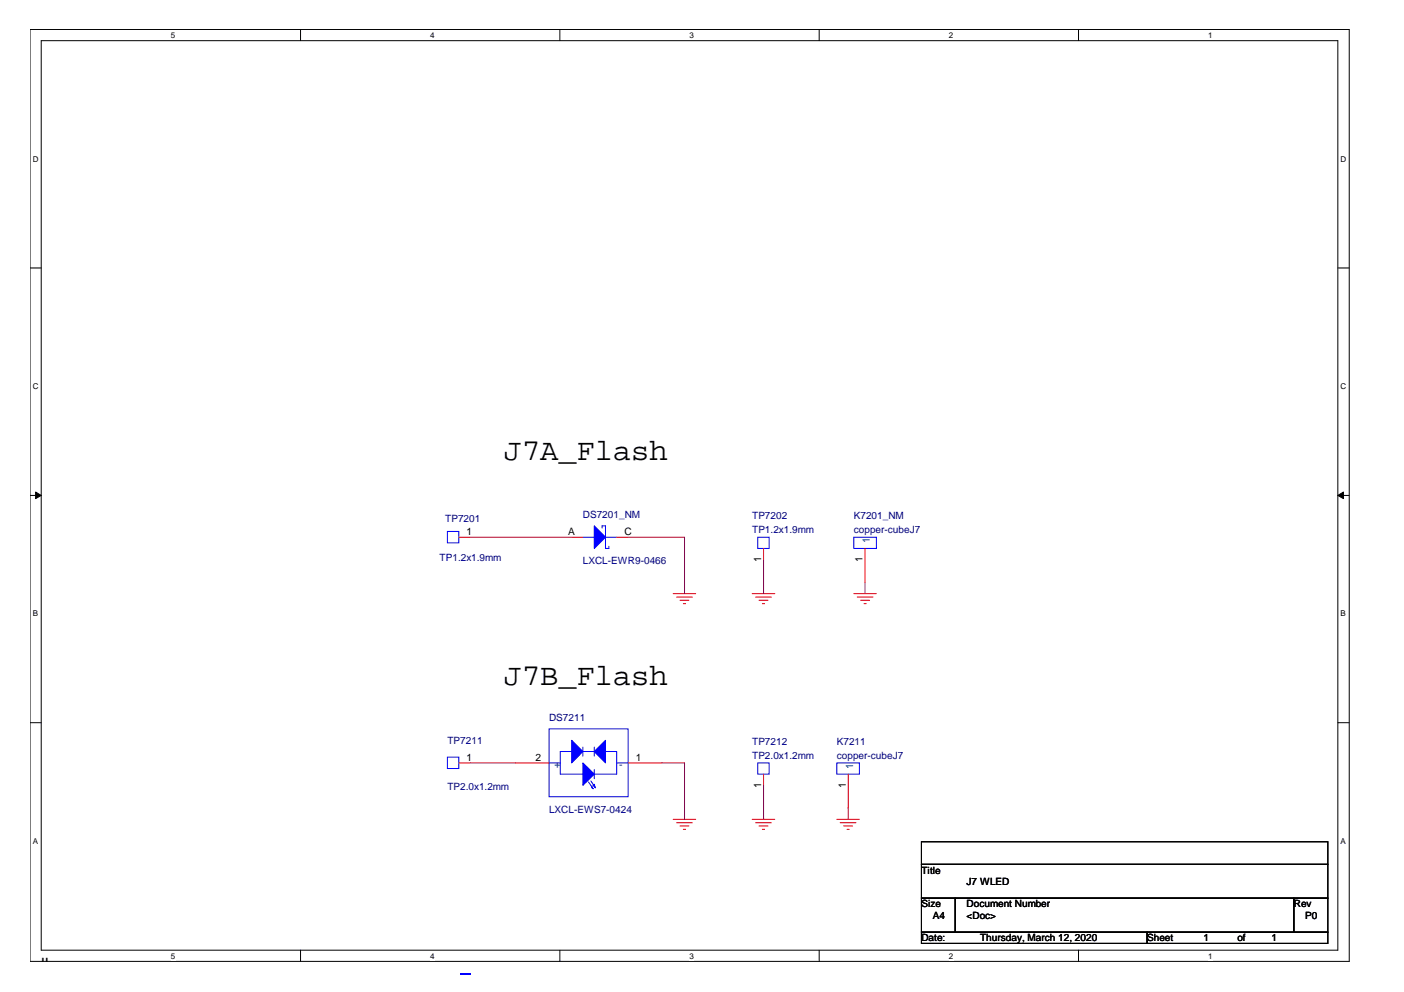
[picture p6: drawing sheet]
<svg xmlns="http://www.w3.org/2000/svg" width="297mm" height="210mm" viewBox="0 0 297 210" stroke-linecap="round" stroke-linejoin="round" font-family="sans-serif">
<path d="M6.3 6.2h279.2v197.2h-279.2zM8.7 8.6h274.3v192.5h-274.3z" fill="none" stroke="#000" stroke-width=".21"/>
<g fill="#fff">
<path d="M36.2 6.5h.9v1.9h-.9z"/>
<path d="M36.2 201.3h.9v1.9h-.9z"/>
</g>
<path d="M63.6 6.2v2.4M63.6 201.1v2.3" fill="none" stroke="#000" stroke-width=".21"/>
<g fill="#fff">
<path d="M91 6.5h.9v1.9h-.9z"/>
<path d="M91 201.3h.9v1.9h-.9z"/>
</g>
<path d="M118.4 6.2v2.4M118.4 201.1v2.3" fill="none" stroke="#000" stroke-width=".21"/>
<g fill="#fff">
<path d="M145.9 6.5h.9v1.9h-.9z"/>
<path d="M145.9 201.3h.9v1.9h-.9z"/>
</g>
<path d="M173.3 6.2v2.4M173.3 201.1v2.3" fill="none" stroke="#000" stroke-width=".21"/>
<g fill="#fff">
<path d="M200.7 6.5h1v1.9h-1z"/>
<path d="M200.7 201.3h1v1.9h-1z"/>
</g>
<path d="M228.2 6.2v2.4M228.2 201.1v2.3" fill="none" stroke="#000" stroke-width=".21"/>
<g fill="#fff">
<path d="M255.6 6.5h.9v1.9h-.9z"/>
<path d="M6.9 32.7h1.3v1.9h-1.3z"/>
<path d="M255.6 201.3h.9v1.9h-.9z"/>
<path d="M283.6 32.7h1.3v1.9h-1.3z"/>
<path d="M6.9 80.7h1.3v1.9h-1.3z"/>
<path d="M283.6 80.7h1.3v1.9h-1.3z"/>
</g>
<path d="M6.3 56.7h2.4M283 56.7h2.4" fill="none" stroke="#000" stroke-width=".21"/>
<g fill="#fff">
<path d="M6.9 128.9h1.2v1.9h-1.2z"/>
<path d="M283.6 128.9h1.2v1.9h-1.2z"/>
</g>
<path d="M6.3 104.8h2.4M283 104.8h2.4" fill="none" stroke="#000" stroke-width=".21"/>
<g fill="#000" stroke="#000" stroke-width=".21">
<path d="M7.5 104.1l1.2 .7-1.2 .7z" fill-rule="evenodd"/>
<path d="M283 104.8l1.2-.7v1.4z" fill-rule="evenodd"/>
</g>
<g fill="#fff">
<path d="M6.9 177h1.2v1.9h-1.2z"/>
<path d="M283.6 177h1.2v1.9h-1.2z"/>
</g>
<path d="M6.3 152.9h2.4M283 152.9h2.4M194.9 178.1h86v4.8h-86zM194.9 182.9h86v7.1h-86zM194.9 190h7.2v7.2h-7.2zM194.9 197.2h47.8v2.4h-47.8zM202.1 190h71.6v7.2h-71.6zM242.7 197.2h38.2v2.4h-38.2zM273.7 190h7.2v7.2h-7.2z" fill="none" stroke="#000" stroke-width=".21"/>
<g fill="none" stroke="#f00" stroke-width=".21">
<path d="M97.1 113.7h2.3M120.9 113.7h2.4M130.5 113.7h2.4M161.5 116v2.4M183 116v7.2M142.4 125.6h4.8M143.1 126.3h3.4M143.8 127h2M144.6 127.7h.4M159.1 125.6h4.8M159.9 126.3h3.3M160.6 127h1.9"/>
<path d="M161.3 127.7h.5M180.6 125.6h4.8M181.4 126.3h3.3M182.1 127h1.9M182.8 127.7h.5M97.1 161.4h2.3M109 161.4h7.2M132.9 161.4h7.1M142.4 173.4h4.8M143.1 174.1h3.4M143.8 174.8h2M144.6 175.5h.4"/>
<path d="M159.1 173.4h4.8M159.9 174.1h3.3M160.6 174.8h1.9M161.3 175.5h.5M161.5 163.8v2.4M177 173.4h4.8M177.8 174.1h3.3M178.5 174.8h1.9M179.2 175.5h.5M179.5 163.8v7.2"/>
</g>
<g fill="none" stroke="#00f" stroke-width=".21">
<path d="M94.7 112.5h2.4v2.4h-2.4zM123.3 113.7h2.4M127.4 111.7v-.4h.7v4.7h.7v-.4M128.1 113.7h2.4M160.3 113.7h2.4v2.3h-2.4zM180.6 113.7h4.8v2.3h-4.8zM116.2 154.2h16.7v14.4h-16.7zM120.9 159h-2.4v4.8h4.8M123.3 159h2.4M123.3 158.1v1.9M125.7 158.1v1.9M128.1 159h2.4v4.8h-4.8"/>
<path d="M94.7 160.2h2.4v2.4h-2.4zM116.2 161.4h2.3M124.5 165.5l1 1.4M125 165.2l.9 1.5M125.2 166.4l.3 .5-.3-.2zM125.5 166.2l.2-.2 .2 .7zM125.7 162.8v2M130.5 161.4h2.4M160.3 161.4h2.4v2.4h-2.4zM177 161.4h4.8v2.4h-4.8zM97.4 206.2h2.1"/>
</g>
<g fill="#00f" stroke="#00f" stroke-width=".21">
<path d="M123.3 161.4l2.4 2.4-2.4 2.4z" fill-rule="evenodd"/>
<path d="M120.9 156.6l2.4 2.4-2.4 2.4z" fill-rule="evenodd"/>
<path d="M128.1 156.6v4.8l-2.4-2.4z" fill-rule="evenodd"/>
<path d="M125.7 111.3l2.4 2.4-2.4 2.3z" fill-rule="evenodd"/>
</g>
<path d="M99.4 113.7h21.5M132.9 113.7h11.9v11.9M161.5 118.4v7.2M183 123.2v2.4M99.4 161.4h9.6M140 161.4h4.8v12M161.5 166.2v7.2M179.5 171v2.4" fill="none" stroke="#800040" stroke-width=".21"/>
<g font-size="6.4">
<text x="106.6" y="97.3">J7A_Flash</text>
<text x="106.6" y="145">J7B_Flash</text>
</g>
<text font-size="4.2" x="8.5" y="205.7">&quot;</text>
<g font-size="2.2">
<text x="98.7" y="113.2">1</text>
<text x="120.2" y="113.2">A</text>
<text x="132.1" y="113.2">C</text>
<text x="161" y="118.9" transform="rotate(-90 161 118.9)">1</text>
<text x="182.5" y="118.9" transform="rotate(-90 182.5 118.9)">1</text>
<text x="98.7" y="160.9">1</text>
<text x="113.3" y="160.9">2</text>
<text x="134.5" y="160.9">1</text>
<text x="161" y="166.7" transform="rotate(-90 161 166.7)">1</text>
<text x="178.9" y="166.7" transform="rotate(-90 178.9 166.7)">1</text>
</g>
<g font-size="2.2" fill="#004080">
<text x="184" y="114.9" transform="rotate(-90 184 114.9)">1</text>
<text x="117.3" y="162.4">+</text>
<text x="131" y="162.4">-</text>
<text x="180.5" y="162.6" transform="rotate(-90 180.5 162.6)">1</text>
</g>
<g font-size="2.1" fill="#000080">
<text x="94.2" y="110.4">TP7201</text>
<text x="123.3" y="109.7">DS7201_NM</text>
<text x="159.1" y="109.9">TP7202</text>
<text x="159.1" y="112.7">TP1.2x1.9mm</text>
<text x="180.6" y="109.9">K7201_NM</text>
<text x="180.6" y="112.7">copper-cubeJ7</text>
<text x="93" y="118.7">TP1.2x1.9mm</text>
<text x="123.3" y="119.4">LXCL-EWR9-0466</text>
<text x="116.2" y="152.6">DS7211</text>
<text x="94.7" y="157.4">TP7211</text>
<text x="159.1" y="157.6">TP7212</text>
<text x="159.1" y="160.5">TP2.0x1.2mm</text>
<text x="177" y="157.6">K7211</text>
<text x="177" y="160.5">copper-cubeJ7</text>
<text x="94.7" y="167.2">TP2.0x1.2mm</text>
<text x="116.2" y="172">LXCL-EWS7-0424</text>
</g>
<g font-size="2.1">
<text x="194.9" y="184.8">Tittle</text>
<text x="194.9" y="184.8">Tiitle</text>
<text x="197.4" y="184.8">le</text>
<text x="194.9" y="192">Size</text>
<text x="196.9" y="192">ze</text>
<text x="204.5" y="192">Docu</text>
<text x="204.5" y="187.3">J7 WLED</text>
<text x="204.5" y="192">Documen</text>
<text x="204.5" y="187.3">J7 W</text>
<text x="207.2" y="192">c</text>
<text x="211.2" y="192">ent Number</text>
<text x="219.1" y="192">ber</text>
<text x="273.7" y="192">Rev</text>
<text x="275.3" y="192">ev</text>
<text x="197.4" y="194.4">A4</text>
<text x="204.5" y="194.4">&lt;Doc&gt;</text>
<text x="204.5" y="194.4">&lt;</text>
<text x="208.5" y="194.4">c&gt;</text>
<text x="276.1" y="194.4">P0</text>
<text x="194.9" y="199.2">Da</text>
<text x="194.9" y="199.2">Date:</text>
<text x="196.5" y="199.2">ate:</text>
<text x="207.3" y="199.2">Thursday, March 12,, 2020</text>
<text x="207.3" y="199.2">Thursday, March 12, 2020</text>
<text x="207.3" y="199.2">T</text>
<text x="222.1" y="199.2">h</text>
<text x="242.7" y="199.2">Sheet</text>
<text x="254.6" y="199.2">1</text>
<text x="261.8" y="199.2">of</text>
<text x="269" y="199.2">1</text>
</g>
<g font-size="1.7">
<text x="36.2" y="8">5</text>
<text x="91" y="8">4</text>
<text x="145.9" y="8">3</text>
<text x="200.7" y="8">2</text>
<text x="255.6" y="8">1</text>
<text x="6.9" y="34.2">D</text>
<text x="283.6" y="34.2">D</text>
<text x="6.9" y="82.3">C</text>
<text x="283.6" y="82.3">C</text>
<text x="6.9" y="130.4">B</text>
<text x="283.6" y="130.4">B</text>
<text x="6.9" y="178.5">A</text>
<text x="283.6" y="178.5">A</text>
<text x="36.2" y="202.8">5</text>
<text x="91" y="202.8">4</text>
<text x="145.9" y="202.8">3</text>
<text x="200.7" y="202.8">2</text>
<text x="255.6" y="202.8">1</text>
</g>
</svg>
